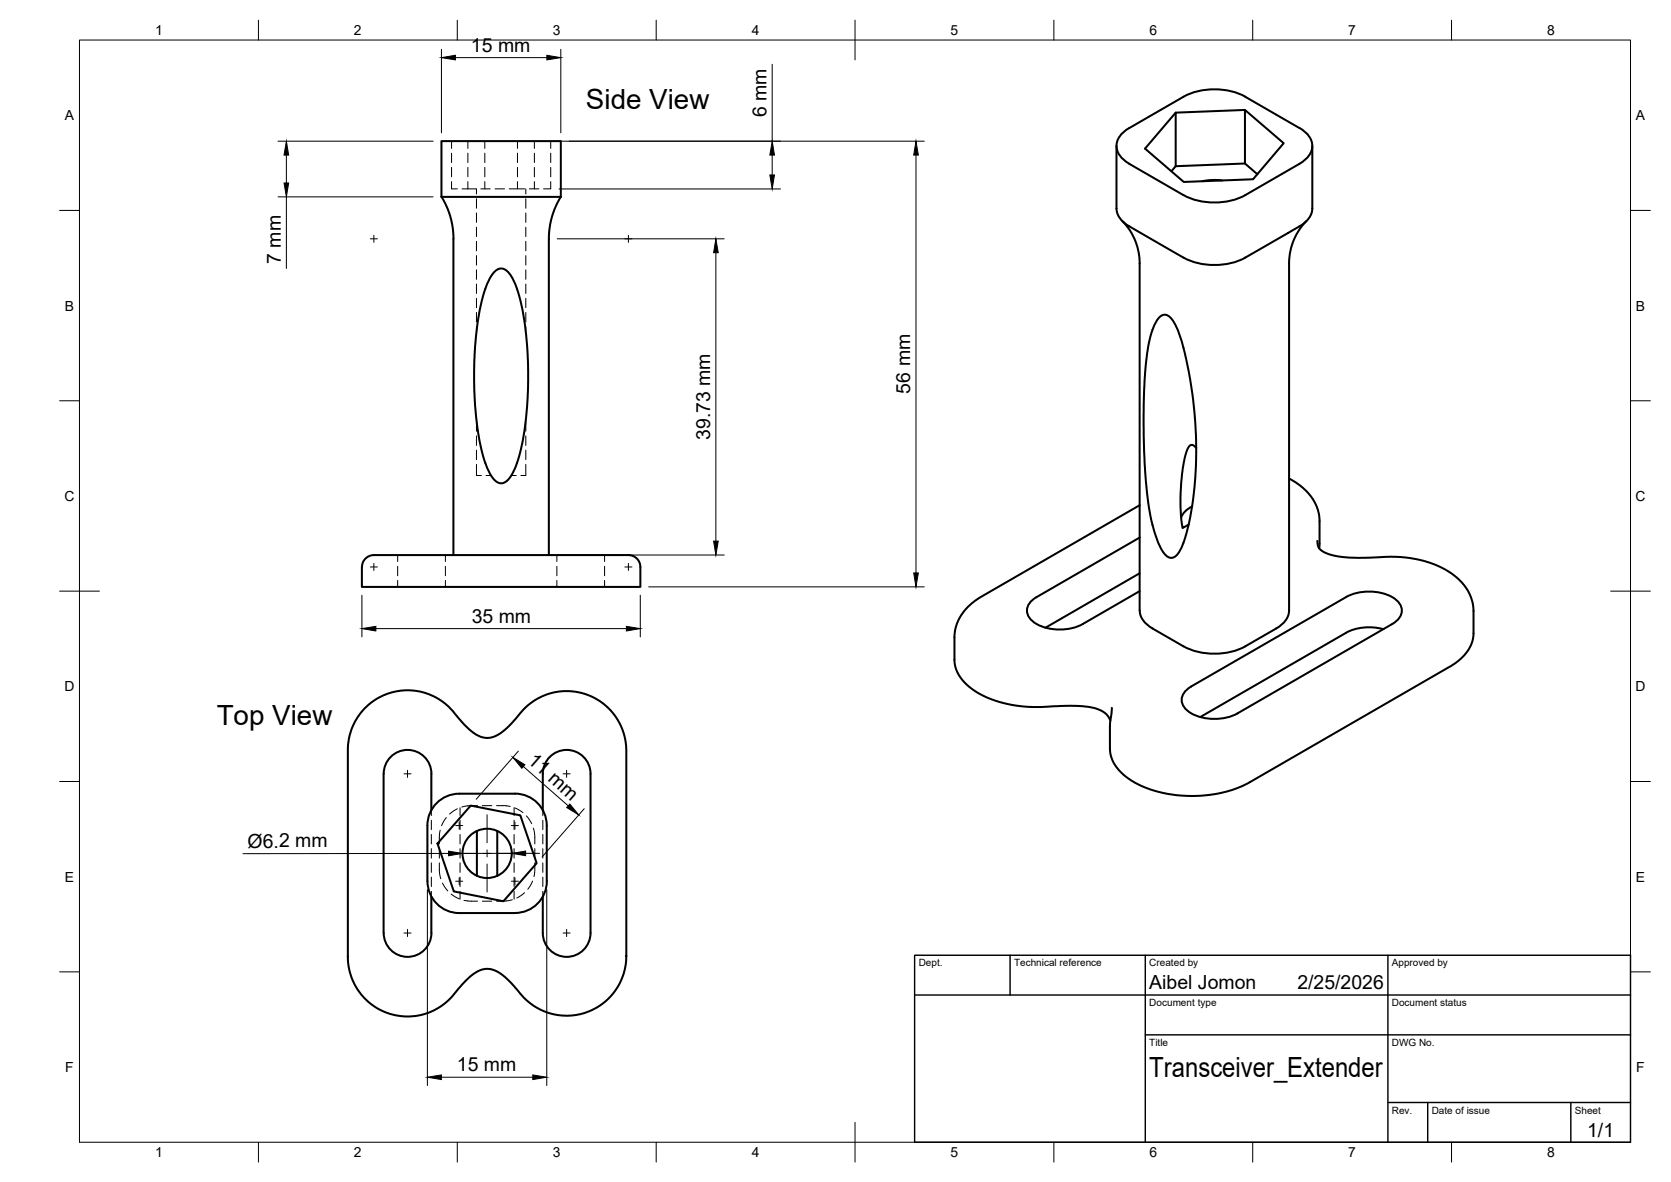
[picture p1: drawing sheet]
<svg xmlns="http://www.w3.org/2000/svg" width="420mm" height="297mm" viewBox="0 0 420 297" stroke-linecap="round" stroke-linejoin="round" font-family="sans-serif">
<!-- layer: Visible -->
<g fill="none" stroke="#000" stroke-width=".51">
<path d="M280.7 36.7v15.7M282.2 33.5l1.8-1.3 13.6-7.9a17 17 0 0 1 15.5 0l13.6 7.9a5.2 5.2 0 0 1 3.2 5.3 5.9 5.9 0 0 1-3.2 3.7l-13.6 7.8a17.1 17.1 0 0 1-15.5 0l-13.6-7.8a5.2 5.2 0 0 1-3.2-5.4l.7-1.5zM295.6 28.3l-7.7 9 9.7 8.4 17.5-.7 7.7-9-9.8-8.4v13.5l3.1 2.7M313 27.6l-17.4 .7v13.5l17.4-.7M330 36.7v15.7M111 49.5h30M111 49.5v-14h30v14M111 49.5a20 20 0 0 1 3 10.5v79.5M141 49.5a20 20 0 0 0-3 10.5v79.5M280.7 52.4a5.5 5.5 0 0 0 3.3 4.5l10.6 6.2a18 18 0 0 0 21.4 0l7.8-4.5a16.2 16.2 0 0 0 4.9-3.2 4.5 4.5 0 0 0 1.3-3M282.2 55.6l1.2 1.4a15.3 15.3 0 0 1 3.2 9.2v87.2a5.5 5.5 0 0 0 3.2 4.5l7.8 4.5a17.1 17.1 0 0 0 15.5 0l7.8-4.5a5.5 5.5 0 0 0 3.2-4.5v-87.2a15.1 15.1 0 0 1 4.3-10.6M295.6 41.8l-1.1 1.2"/>
<path d="M307.3 45.3l-2.9-.1-2.1 .3M124.4 68.2a2.3 2.3 0 0 1 3.9 .8 21.9 21.9 0 0 1 2.4 5.9 91.2 91.2 0 0 1-.2 39.8l-.1 .3a16.6 16.6 0 0 1-2.8 5.7 2.3 2.3 0 0 1-3.8-.7 21 21 0 0 1-2.5-5.9 91.1 91.1 0 0 1 .2-39.9 18 18 0 0 1 2.9-6zM289.8 82.9a5.9 5.9 0 0 1 2.7-3.8 2.35 2.35 0 0 1 2.3 1.4 29.1 29.1 0 0 1 3.2 8.5l1.3 6.6a91.9 91.9 0 0 1-1.3 39.6 12.1 12.1 0 0 1-2.6 4.7 1.7 1.7 0 0 1-2.3-.4 22.2 22.2 0 0 1-3.6-8.8l-.8-4.6-.8-7.7-.4-14.3 .2-6 .4-6.7 .6-4.5 1.1-4M300.8 112.6a1.13 1.13 0 0 0-1.3-.8 1.13 1.13 0 0 0-.9 1.1l-.7 2.3-.7 3.7-.4 5.2v2.9l.2 3.4 .3 2.3 1.6-.9M94 139.5h63.9a3 3 0 0 1 3.1 3v5h-70l.1-5.7a3 3 0 0 1 2.9-2.3M286.6 135.1l-26 15a3.6 3.6 0 0 0-2 4.8 9.2 9.2 0 0 0 8.4 3.3 11.8 11.8 0 0 0 5.3-1.4M286.6 127l-40.4 23.3-2.1 1.6-1.7 1.7-1.4 2.2-.8 2.1-.2 1.9v6.3l.3 1.9 .9 1.8 1.2 1.6 2 1.8 1.7 1 2.2 1.2 2.5 .9 2.5 .6 3.1 .5 5.4 .3 8.7-.3 4.3 .5a5.4 5.4 0 0 1 4.4 3.2M299.8 127.3l-1.6 1-.7 .8-.5 .9M324.1 120.3l2.5 1.5 1.6 1.4 1.6 1.8 1.1 2 .7 1.8 .2 1.8-.1 7.2M331.2 135.9l.2 1.5 .7 .8 1.3 .8 1.9 .6 4.6 .6 10-.3 4.6 .3 3.1 .7 2.7 .8 2.1 .9 2.5 1.5 1.9 1.5 1.9 2.3 .9 1.6 .7 2.1 .2 1.7v6.5l-.5 2.1-1.1 1.8-1.6 1.9-2.7 1.9-50.8 29.4-3.1 1.3-3 .9-3.6 .7-3.8 .2-4.1-.1-3.7-.6-3.4-1-3.6-1.5-2.5-1.7a9 9 0 0 1-3.9-7v-6.3l.5-3.9M286.6 148.6l-14.3 8.2M286.6 144.1l-23.7 13.6"/>
<path d="M347.8 158.1a13 13 0 0 0-9.4 .9l-36.6 21.2M91.7 178l1.3-1.1a15.1 15.1 0 0 1 22.2 3.4l2.1 2.3 1.7 1.5 1.7 1 1.6 .3 2.1-.3 1.4-.8 1.6-1.3 2.4-2.5a17.1 17.1 0 0 1 4.4-4.3l1.5-.9a15 15 0 0 1 21.8 13.4v51.8l-.2 2.1-.6 2.5a15.1 15.1 0 0 1-12.4 10 15.1 15.1 0 0 1-14.5-6.6l-1.8-2-2.2-1.8-1.6-.9-1.7-.3-1.7 .3-1.7 .9-1.8 1.6-2.1 2.3a16.6 16.6 0 0 1-5.7 5.1l-1.8 .8-2.5 .7a15 15 0 0 1-17.7-14.8v-52.8l.4-2.9 .8-2.1 1.2-2.3zM311.2 179.3a12.5 12.5 0 0 1-12.5-.6 3.3 3.3 0 0 1 0-5.6l39.7-23a12.4 12.4 0 0 1 12.5 .6 3.3 3.3 0 0 1 0 5.5l-39.7 23.1M96.5 194.5v40M96.5 194.5a6 6 0 0 1 6-6 6 6 0 0 1 6 6M108.5 194.5v9.1M136.5 194.5a6 6 0 0 1 6-6 6 6 0 0 1 6 6M136.5 194.5v9.1M148.5 194.5v40a6 6 0 0 1-6 6 6 6 0 0 1-6-6v-9.2M109.8 201.8a8 8 0 0 1 5.7-2.3l14-.1a8 8 0 0 1 8 8.1v13.9a8 8 0 0 1-8 8l-14 .1a8 8 0 0 1-8-8v-14a8 8 0 0 1 2.3-5.7zM118.4 202.4l12.4 2.5 4.1 12-8.3 9.6-12.5-2.5-4.1-12zM119.9 208.8v11.3"/>
<path d="M125 208.8v11.3M96.5 234.5a6 6 0 0 0 6 6 6 6 0 0 0 6-6M108.5 225.3v9.2M87.5 240.4v.1"/>
<circle cx="122.5" cy="214.5" r="6.2"/>
</g>
<!-- layer: Hidden -->
<g fill="none" stroke="#000" stroke-width=".25">
<path d="M113.5 35.5v1.8M113.5 38.5v2.4M117.6 35.5v1.8M117.6 38.5v2.4M121.9 35.5v1.8M121.9 38.5v2.4M130.1 35.5v1.8M130.1 38.5v2.4M134.4 35.5v1.8M134.4 38.5v2.4M138.5 35.5v1.8M138.5 38.5v2.4"/>
<path d="M113.5 45.6v1.9h1.5M113.5 42.1v2.3M116.2 47.5h3.5M117.6 42.1v2.3M117.6 45.6v1.9M119.8 47.5v1.3M119.8 49.9v2.4M119.8 53.5v2.4M119.8 57.1v2.4M120.9 47.5h2.4M121.9 42.1v2.3M121.9 45.6v1.9"/>
<path d="M124.5 47.5h2.4M130.1 45.6v1.9h-2.1M130.1 42.1v2.3M130.1 47.5h1.8M132.2 47.5v1.3M132.2 49.9v2.4M132.2 53.5v2.4M132.2 57.1v2.4M133.1 47.5h2.4M134.4 42.1v2.3M134.4 45.6v1.9M138.5 45.6v1.9h-1.8"/>
<path d="M138.5 42.1v2.3M119.8 60.6v2.4M119.8 64.2v2.4M119.8 67.8v2.4M119.8 71.4v2.4M119.8 75v2.3M119.8 78.5v2.4M132.2 60.6v2.4M132.2 64.2v2.4M132.2 67.8v2.4M132.2 71.4v2.4M132.2 75v2.3"/>
<path d="M132.2 78.5v2.4M119.8 82.1v1.3M132.2 82.1v1.3M119.8 116.7v2.8h1.2M119.8 105.6v2.8M119.8 109.5v2.4M119.8 113.1v2.4M122.2 119.5h1.2M128.6 119.5h1.2M132.2 116.7v2.8h-1.2M132.2 105.6v2.8M132.2 109.5v2.4"/>
<path d="M132.2 113.1v2.4M100 139.5v1.6M112 139.5v1.6M140 139.5v1.6M152 139.5v1.6M100 142.3v2.4M100 145.9v1.6M112 142.3v2.4M112 145.9v1.6M140 142.3v2.4M140 145.9v1.6M152 142.3v2.4"/>
<path d="M152 145.9v1.6M108.5 203.6v1.3M108.5 206.1v2.4M108.5 209.7v2.4M108.5 213.3v2.4M108.5 216.8v2.4M110.5 216.8v2.1l.3 1.9M110.5 213.3v2.4M110.7 208.6l-.2 1.4v2.1M112.2 205.5l-1.2 2M115 203.2l-1.9 1.4M115.7 203v1.9"/>
<path d="M115.7 206.1v2.4M115.7 209.7v2.4M115.7 213.3v2.4M115.7 216.8v2.4M120.1 202.5h-2.2l-1.8 .3M121.3 202.5h2.4M124.9 202.5h2.1l1.3 .2M129.3 203v1.9M129.3 206.1v2.4M129.3 209.7v2.4M129.3 213.3v2.4M129.3 216.8v2.4"/>
<path d="M129.4 203l2.1 1.2M132.4 205l1.3 2M134.1 208.1l.4 1.9v2.1M134.5 216.8v2.1l-.2 1.4M134.5 213.3v2.4M136.5 203.6v1.3M136.5 206.1v2.4M136.5 209.7v2.4M136.5 213.3v2.4M136.5 216.8v2.4M108.5 220.4v2.4M108.5 224v1.3"/>
<path d="M111.3 221.9l1.3 2M113.5 224.7l2 1.2M115.7 220.4v2.4M115.7 224v2M116.6 226.3l3.5 .2M121.3 226.5h2.4M128.8 226.1l-1.8 .3-2.1 .1M129.3 220.4v2.4M129.3 224v2M131.9 224.3l-2 1.4M133.9 221.4l-1.2 2.1M136.5 220.4v2.4"/>
<path d="M136.5 224v1.3"/>
</g>
<!-- layer: BORDER -->
<g fill="none" stroke="#000" stroke-width=".25">
<path d="M20 10.1h390v276.9h-390zM65 5.1v5M115 5.1v5M165 5.1v5M215 5.1v10M265 5.1v5M315 5.1v5M365 5.1v5M15 52.9h5M410 52.9h5M15 100.7h5M410 100.7h5"/>
<path d="M15 148.6h10M405 148.6h10M15 196.4h5M410 196.4h5M15 244.2h5M410 244.2h5M65 287v5M115 287v5M165 287v5M215 282.1v9.9M265 287v5M315 287v5"/>
<path d="M365 287v5"/>
</g>
<!-- layer: TITLEBLOCK -->
<path d="M230 240.1h180v46.9h-180zM230 250h180M254 240.1v9.9M288 240.1v46.9M349 240.1v46.9M288 260.1h122M349 277.1h61M359 277.1v9.9M395 277.1v9.9" fill="none" stroke="#000" stroke-width=".36"/>
<!-- layer: Smart Centers -->
<g fill="none" stroke="#000" stroke-width=".25">
<path d="M94 59.1v1.8M158 59.1v1.8M93.1 60h1.8M157.1 60h1.8M93.1 142.5h1.8M94 141.6v1.8M157.1 142.5h1.8M158 141.6v1.8M101.6 194.5h1.8M102.5 193.6v1.8M141.6 194.5h1.8M142.5 193.6v1.8"/>
<path d="M112.8 214.5h7M114.6 207.5h1.8M115.5 206.6v1.8M121.6 214.5h1.8M122.5 204.8v7M122.5 213.6v1.8M122.5 217.1v7.1M125.1 214.5h7.1M128.6 207.5h1.8M129.5 206.6v1.8M101.6 234.5h1.8M102.5 233.6v1.8"/>
<path d="M114.6 221.5h1.8M115.5 220.6v1.8M128.6 221.5h1.8M129.5 220.6v1.8M141.6 234.5h1.8M142.5 233.6v1.8"/>
</g>
<!-- layer: FD_Dimensions -->
<g fill="none" stroke="#000" stroke-width=".25">
<path d="M111 12.4v21M114.5 14.5h23M141 12.4v21M194.2 16.2v19.3M69.9 35.5h39M72 39v7M140.6 35.5h91.8M194.2 39v5M230.3 39v105M69.9 49.5h39M72 49.5v18M140.6 47.5h55.7"/>
<path d="M140.1 60h42M180 63.5v72.5M140.1 139.5h42M91 149.6v10.5M94.5 158h63M161 149.6v10.5M163.1 147.5h69.3M130.3 188.8l-10.6 12.1M131.6 192.6l11.3 9.9M112.8 214.5h-51.7M128.7 214.4l-12.4 .1M132.2 214.4h3.5"/>
<path d="M146.9 203.2l-10.6 12.1M107.5 223.6v49.2M137.5 223.6v49.2M111 270.7h23"/>
</g>
<g fill="#000" stroke="#000" stroke-width=".25">
<path d="M111 14.5l3.5-.6v1.2zM137.5 13.9l3.5 .6-3.5 .6zM72 35.5l.6 3.5h-1.2zM194.2 35.5l.5 3.5h-1.1zM230.3 35.5l.6 3.5h-1.2zM71.4 46h1.2l-.6 3.5zM193.6 44h1.1l-.5 3.5zM180 60l.6 3.5h-1.2zM179.4 136h1.2l-.6 3.5zM91 158l3.5-.6v1.2zM157.5 157.4l3.5 .6-3.5 .6zM229.7 144h1.2l-.6 3.5z"/>
<path d="M128.9 190.3l3.1 1.9-.8 .9zM112.8 213.9l3.5 .6-3.5 .6zM128.7 214.4l3.5-.5v1.1zM143.3 202.1l2.2 2.7-3-1.9zM107.5 270.7l3.5-.6v1.2zM134 270.1l3.5 .6-3.5 .6z"/>
</g>
<g font-size="7">
<text x="147.3" y="27.5">Side View</text>
<text x="54.5" y="182.2">Top View</text>
<text x="289" y="270.6">Transceiver_Extender</text>
</g>
<g font-size="4.9">
<text x="118.4" y="13">15 mm</text>
<text x="192.7" y="29.5" transform="rotate(-90 192.7 29.5)">6 mm</text>
<text x="70.6" y="66.3" transform="rotate(-90 70.6 66.3)">7 mm</text>
<text x="228.9" y="98.9" transform="rotate(-90 228.9 98.9)">56 mm</text>
<text x="178.5" y="110.6" transform="rotate(-90 178.5 110.6)">39.73 mm</text>
<text x="118.6" y="156.5">35 mm</text>
<text x="132.5" y="191.5" transform="rotate(41 132.5 191.5)">11 mm</text>
<text x="62.3" y="213">Ø6.2 mm</text>
<text x="289" y="248.5">Aibel Jomon</text>
<text x="326.2" y="248.5">2/25/2026</text>
<text x="114.9" y="269.2">15 mm</text>
<text x="399.1" y="285.7">1/1</text>
</g>
<g font-size="3.5">
<text x="39" y="8.8">1</text>
<text x="89" y="8.8">2</text>
<text x="139" y="8.8">3</text>
<text x="189" y="8.8">4</text>
<text x="239" y="8.8">5</text>
<text x="289" y="8.8">6</text>
<text x="339" y="8.8">7</text>
<text x="389" y="8.8">8</text>
<text x="16.3" y="30.2">A</text>
<text x="411.3" y="30.2">A</text>
<text x="16.3" y="78">B</text>
<text x="411.3" y="78">B</text>
<text x="16.2" y="125.9">C</text>
<text x="411.2" y="125.9">C</text>
<text x="16.2" y="173.7">D</text>
<text x="411.2" y="173.7">D</text>
<text x="16.3" y="221.6">E</text>
<text x="411.3" y="221.6">E</text>
<text x="16.4" y="269.4">F</text>
<text x="411.4" y="269.4">F</text>
<text x="39" y="290.8">1</text>
<text x="89" y="290.8">2</text>
<text x="139" y="290.8">3</text>
<text x="189" y="290.8">4</text>
<text x="239" y="290.8">5</text>
<text x="289" y="290.8">6</text>
<text x="339" y="290.8">7</text>
<text x="389" y="290.8">8</text>
</g>
<g font-size="2.5">
<text x="231" y="242.9">Dept.</text>
<text x="255" y="242.9">Technical reference</text>
<text x="289" y="242.9">Created by</text>
<text x="350" y="242.9">Approved by</text>
<text x="289" y="252.8">Document type</text>
<text x="350" y="252.8">Document status</text>
<text x="289" y="262.9">Title</text>
<text x="350" y="262.9">DWG No.</text>
<text x="350" y="279.9">Rev.</text>
<text x="360" y="279.9">Date of issue</text>
<text x="396" y="279.9">Sheet</text>
</g>
</svg>
